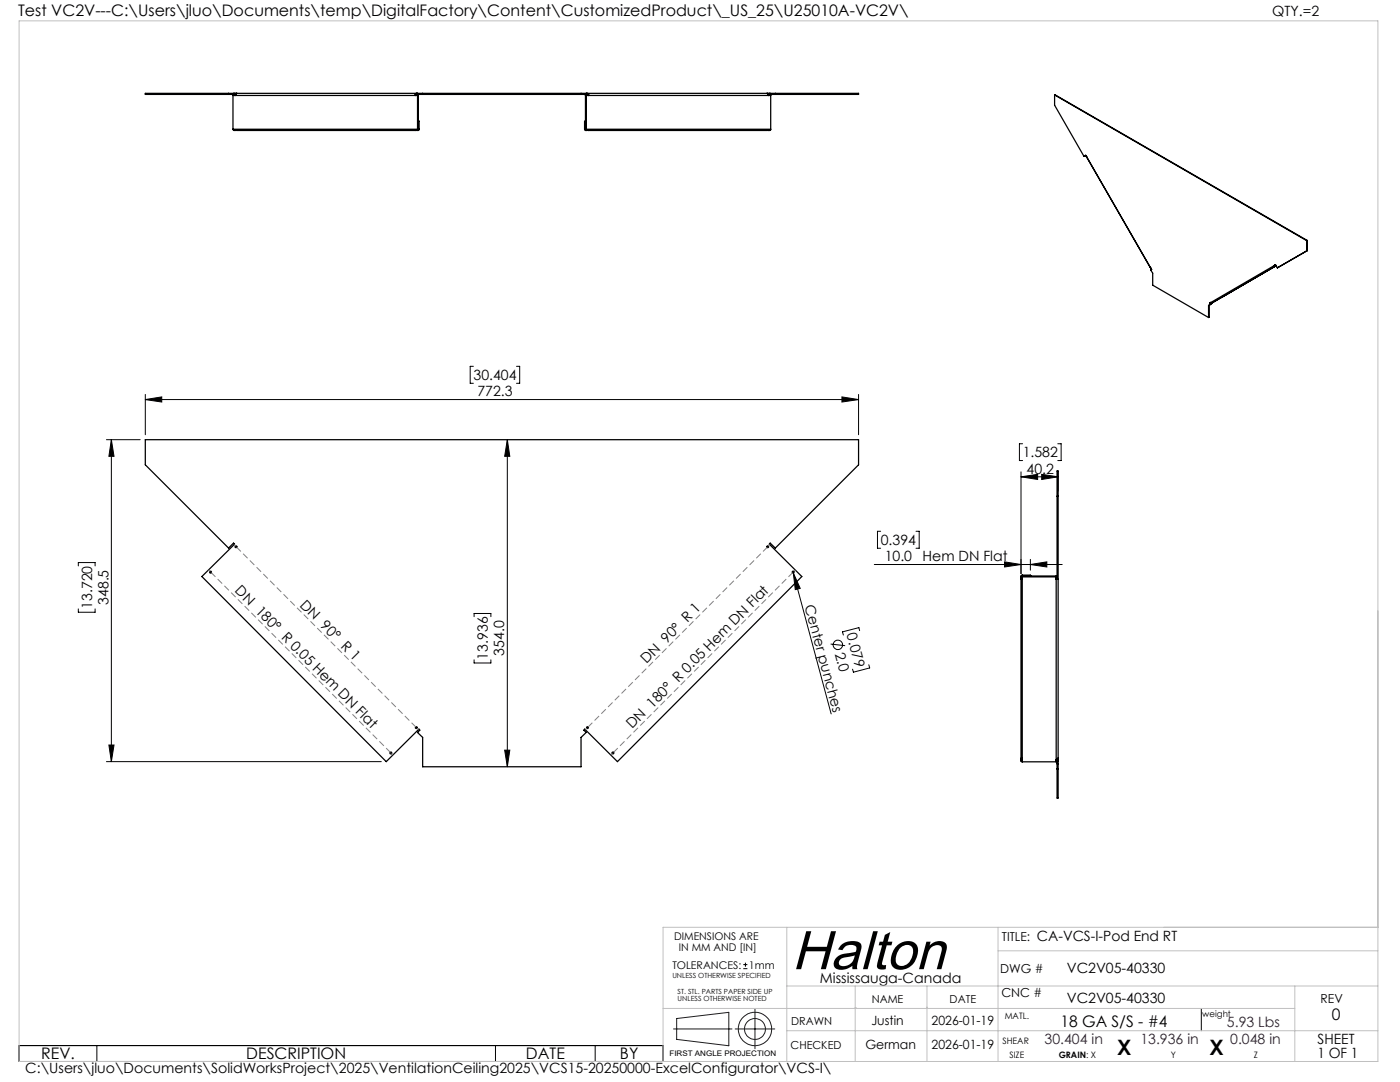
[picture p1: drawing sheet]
<svg xmlns="http://www.w3.org/2000/svg" width="279mm" height="216mm" viewBox="0 0 279 216" stroke-linecap="round" stroke-linejoin="round" font-family="sans-serif">
<g fill="none" stroke="#000" stroke-width=".25">
<path d="M45.6 18.6v.2M46.5 19h37M46.5 19v6.8M46.6 18.6v.1M46.8 18.6l-.2 .1-.1 .3M47.1 18.9l-.1 .1M47.1 18.6l-.2 .1-.1 .3 .5-.4M47.1 18.6h.2M47.1 18.6h-18.1v.2h17.5M47.1 18.6v.1M47.3 18.6h35.8M83 18.9v.1"/>
<path d="M83.1 18.6l-.2 .1-.1 .3 .5-.4M83.1 18.6h.2M83.1 18.6v.1M83.3 18.6h33.8M83.3 18.8v7.1l.2 .1 .1-.2M83.3 18.8h33.7M83.3 18.6v.2M83.5 19v6.8M83.6 18.8l-.1 .2M84.3 18.6v.2M116 18.6v.2M116.7 18.8l.1 .2"/>
<path d="M116.8 19h37M116.8 19v6.8M117 18.8v7l-.2 .2-.1-.2M117 18.6v.2M117.1 18.6l.3 .4a.25 .25 0 0 0 .1-.3 .25 .25 0 0 0-.3-.1M117.1 18.6h.1M117.2 18.6h35.8M153 18.6l.5 .4-.1-.3-.2-.1M153 18.6h.2M153.2 18.6h18.1v.2h-17.5M153.5 18.6l.2 .1 .1 .3M153.7 18.6v.1"/>
<path d="M153.8 19v6.8M154.7 18.6v.2M210.5 18.9v2.1l5.8 10.2 .4-.2v.1M210.5 18.9l50.3 29.1M210.5 18.9l50.4 29.1M46.5 25.8l.1 .2h.4M46.5 25.8h37.1M47.1 26h-.2v-.1l.3 .1h35.7M83.1 26h-.3h.7M83.5 25.8h.1M83.5 24.2h.1M83.5 24.2h.1v1.6"/>
<path d="M116.7 25.8h37.1M116.8 25.8h.1M116.8 24.2h.1M116.8 24.2h-.1v1.6M117.3 26h.2l-.1-.1-.6 .1M153.2 26h.3l-.1-.1-.3 .1h-35.7M153.8 25.8v.2h-.4M216.7 31.1l.2 .2M216.7 31.1h.1M216.9 31.3v.1M216.9 31.4l12.7 22M229.6 53.4l.1 .1"/>
<path d="M229.7 53.5l.1 .2M229.7 53.9l.3 .6v2.4l11.2 6.5M229.8 53.7v.1M229.8 53.8l-.1 .1M244.1 59.2l-2.4 1.3M254.3 53l.3 .1M254.3 53l-12.6 7.4M254.4 53h-.1M254.4 53l.2 .1M254.4 53l.2-.2 .3 .6M254.5 52.9l.1 .1M254.6 53.1l-12.7 7.3"/>
<path d="M260.8 48v2.1M260.8 50.1l-5.9 3.3M260.9 48h-.1M260.9 48v2M260.9 50l-.1 .1M260.9 50l-6 3.4M241.2 61v2.4M241.3 60.9l-.1 .1M241.3 60.9v2.4l-.1 .1M241.5 60.4l.2 .1M241.5 60.4l.1 .3M241.5 60.5l.2 .2"/>
<path d="M241.6 60.4h.1M241.6 60.4l.2 .1M241.6 60.4h-.1M241.6 60.7l-.4 .3M241.7 60.4h.2M241.7 60.7h-.1M241.7 60.7l-.4 .2M241.8 60.5h-.1M241.9 60.4l-.1 .1M29 87.7h142.3v5l-16.6 16.7-1-1-.2 .2 6.5 6.4-36.8 37-6.5-6.5-.2 .2 .5 .5-1 .9v5.9h-31.7v-5.9l-1-.9 .5-.5-.2-.2-6.5 6.5-36.8-37 6.5-6.4-.2-.2-1 1-16.6-16.7zM211 99h.2M203.8 115.2h.1"/>
<path d="M203.8 115.2l.1 .4-.1-.2M203.8 114.9v.3M203.8 115.4v35.9M204 114.8l-.2 .1 .2 .2h7M204 114.9h.1M204 114.8v37.2M204 114.9h6.8M204 114.8h1.6v.1M205.6 114.9h.1M210.8 114.9v37.1M211 115.4l-.3 .1 .3 .1M211 114.8l-.2 .1"/>
<path d="M211 115.6v-21.6h.2v57.3M211 115.6h.2M203.8 151.6h.1M203.8 151.3h.1M203.8 151.3l.1 .3h-.1v-.1v.1M203.8 151.6v.3l.2 .1M204 152h6.8M211 153.4h.2M211 152.4h.2M211.1 151.9h.1M211.2 151.3l-.5 .3 .1 .1a.28 .28 0 0 0 .4-.3M211.2 151.7l-.1 .2-.3 .1"/>
<path d="M211.2 151.3v.1M211.2 151.4v7.8h-.2v-7.2"/>
<circle cx="42" cy="114.2" r=".19"/>
<circle cx="47.1" cy="109.1" r=".18"/>
<circle cx="153.2" cy="109.1" r=".18"/>
<circle cx="158.3" cy="114.1" r=".19"/>
<circle cx="78" cy="150.3" r=".19"/>
<circle cx="83.1" cy="145.2" r=".18"/>
<circle cx="117.2" cy="145.2" r=".18"/>
<circle cx="122.3" cy="150.2" r=".19"/>
</g>
<g fill="none" stroke="#000" stroke-width=".2">
<path d="M29 79.7l3.3-.5v1zM29 78.7v8M29 79.7h142.3M94.5 73.1h-.7v3.4h.7M103.1 73.1h.6v3.4h-.6M168 79.2l3.3 .5-3.3 .5zM171.3 78.7v8M21.2 87.7h6.8M22.2 87.7l.6 3.4h-1.1zM22.2 87.7v64.3M101.2 87.7l.5 3.4h-1zM101.2 87.7v65.3"/>
<path d="M203.8 95.1l3.3-.4v1zM203.8 94.2v20.3M203.8 95.1h7.4M204.1 88.5h-.7v3.4h.7M207.9 94.7l3.3 .4-3.3 .6zM211.1 88.5h.7v3.4h-.7M211.2 94.2v3.8M15.6 112.9v-.6h3.4v.6M158.3 114v.3M158.3 114.3l1.4 3.1-1 .3zM158.3 114.3l7.6 28.2M174.5 112.6h37.5"/>
<path d="M175.8 106h-.7v3.4h.7M182.8 106h.6v3.4h-.6M200.5 112.1l3.3 .5-3.3 .5zM205.6 112.6l3.3-.5v1zM205.6 111.6v2.2M15.6 121.5v.7h3.4v-.7M94.6 123v-.6h3.4v.6M94.6 131.7v.6h3.4v-.6M165.8 128.5l2.9 .3M171.6 125.8l-.2-.6-3.3 .9 .2 .6M173.4 132.6l.2 .7-3.3 .8-.2-.6M21.2 152h54.9"/>
<path d="M21.7 148.7h1.1l-.6 3.3zM100.7 149.7h1l-.5 3.3zM148.3 193.3h.9M148.3 192.5h.9M148.8 192.1v.8M3.8 208.6h128.5v3.2h-128.5zM19.3 208.6v3.2M98.9 208.6v3.2M118.8 208.6v3.2M239.7 201.2v4.5"/>
<circle cx="167.2" cy="128.7" r=".94"/>
</g>
<g fill="none" stroke="#191924" stroke-width=".2">
<path d="M134.4 205.3h11.7M135 203.2l10.5-1.2v6.7l-10.5-1.3zM146.7 205.3h7.9M150.7 201.4v7.9"/>
<circle cx="150.7" cy="205.3" r="2.09"/>
<circle cx="150.7" cy="205.3" r="3.3"/>
</g>
<path d="M41.6 113.7l.3 .3M46.7 108.7l.3 .2M153.4 108.9l.2-.2M158.4 114l.3-.3M78.1 150.4l.3 .2M83.2 145.3l.3 .3M116.8 145.6l.3-.3M121.9 150.6l.3-.2" fill="none" stroke="#808080" stroke-width=".2" stroke-dasharray="1.3 .6" stroke-linecap="butt"/>
<path d="M42.2 114.3l35.7 35.8M47.2 109.2l35.8 35.8M117.4 145l35.7-35.8M122.5 150.1l35.7-35.8" fill="none" stroke="#808080" stroke-width=".2" stroke-dasharray="1.3 .6" stroke-dashoffset=".1" stroke-linecap="butt"/>
<path d="M3.8 4.2h271.2v207.6h-271.2zM157 196.7h118M157 185v26.8M170.7 196.7v15.1M185 196.7v15.1M199.2 185v26.8M199.2 189.7h75.8M258.4 196.7v15.1M275 185h-142.7v26.8M132.3 201.2h126.1M157 205.7h118M170.7 201h.1" fill="none" stroke="#c0c0c0" stroke-width=".2"/>
<g fill="#000">
<path d="M158.3 114.3l1.4 3.1-1 .3z"/>
<path d="M29 79.7l3.3-.5v1zM168 79.2l3.3 .5-3.3 .5z"/>
<path d="M101.2 87.7l.5 3.4h-1zM100.7 149.7h1l-.5 3.3z"/>
<path d="M203.8 95.1l3.3-.4v1zM207.9 94.7l3.3 .4-3.3 .6z"/>
<path d="M205.6 112.6l3.3-.5v1zM200.5 112.1l3.3 .5-3.3 .5z"/>
<path d="M21.7 148.7h1.1l-.6 3.3zM22.2 87.7l.6 3.4h-1.1z"/>
</g>
<text font-size="11" x="158" y="193.4">Halton</text>
<g font-size="4.2">
<text x="223" y="210.4">X</text>
<text x="241.4" y="210.4">X</text>
</g>
<g font-size="3.2">
<text x="3.6" y="3.3">Test VC2V---C:\Users\jluo\Documents\temp\DigitalFactory\Content\CustomizedProduct\_US_25\U25010A-VC2V\</text>
<text x="265.8" y="203.5">0</text>
<text x="211.6" y="204.9">18 GA S/S - #4</text>
<text x="8.2" y="211.4">REV.</text>
<text x="49.2" y="211.4">DESCRIPTION</text>
<text x="105" y="211.4">DATE</text>
<text x="123.7" y="211.4">BY</text>
</g>
<g font-size="2.8">
<text x="253.9" y="3.3">QTY.=2</text>
<text x="94.5" y="75.8">30.404</text>
<text x="95.3" y="79.1">772.3</text>
<text x="204.1" y="91.3">1.582</text>
<text x="204.9" y="94.5">40.2</text>
<text x="175.8" y="108.7">0.394</text>
<text x="176.6" y="112">10.0</text>
<text x="184.1" y="112">Hem DN Flat</text>
<text x="46.8" y="118" transform="rotate(45 46.8 118)">DN 180° R 0.05 Hem DN Flat</text>
<text x="18.4" y="121.5" transform="rotate(-90 18.4 121.5)">13.720</text>
<text x="21.6" y="120.7" transform="rotate(-90 21.6 120.7)">348.5</text>
<text x="59.7" y="120.9" transform="rotate(45 59.7 120.9)">DN 90° R 1</text>
<text x="160.6" y="121" transform="rotate(75 160.6 121)">Center punches</text>
<text x="97.4" y="131.6" transform="rotate(-90 97.4 131.6)">13.936</text>
<text x="100.6" y="130.9" transform="rotate(-90 100.6 130.9)">354.0</text>
<text x="166.6" y="130.4" transform="rotate(75 166.6 130.4)">2.0</text>
<text x="168.9" y="126.5" transform="rotate(75 168.9 126.5)">0.079</text>
<text x="129" y="132.5" transform="rotate(-45 129 132.5)">DN 90° R 1</text>
<text x="126.2" y="145.5" transform="rotate(-45 126.2 145.5)">DN 180° R 0.05 Hem DN Flat</text>
<text x="206.9" y="187.8">CA-VCS-I-Pod End RT</text>
<text x="163.6" y="196.1">Mississauga-Canada</text>
<text x="212.9" y="194.1">VC2V05-40330</text>
<text x="212.9" y="200.1">VC2V05-40330</text>
<text x="263" y="208.3">SHEET</text>
<text x="5" y="214.1">C:\Users\jluo\Documents\SolidWorksProject\2025\VentilationCeiling2025\VCS15-20250000-ExcelConfigurator\VCS-I\</text>
<text x="262.9" y="211.1">1 OF 1</text>
</g>
<g font-size="2.8" fill="#400040">
<text x="208.5" y="208.3">30.404 in</text>
<text x="227.6" y="208.3">13.936 in</text>
<text x="244.9" y="204.9">5.93 Lbs</text>
<text x="245.5" y="208.3">0.048 in</text>
</g>
<g font-size="2.5">
<text x="200" y="187.8">TITLE:</text>
<text x="199.6" y="194.1">DWG #</text>
<text x="199.9" y="198.9">CNC #</text>
<text x="263.5" y="200.1">REV</text>
<text x="172.7" y="209.3">German</text>
<text x="173.9" y="204.6">Justin</text>
<text x="185.9" y="204.6">2026-01-19</text>
<text x="185.9" y="209.3">2026-01-19</text>
</g>
<g font-size="2.2">
<text x="174" y="200.1">NAME</text>
<text x="189.5" y="200.1">DATE</text>
<text x="157.8" y="209.3">CHECKED</text>
<text x="157.9" y="204.6">DRAWN</text>
</g>
<g font-size="2.1">
<text x="134.5" y="187.6">DIMENSIONS ARE</text>
<text x="135.5" y="189.7">IN MM AND [IN]</text>
<text x="134.2" y="193.3">TOLERANCES:</text>
<text x="149.5" y="193.3">1mm</text>
</g>
<g font-size="1.8">
<text x="200.5" y="203.3">MATL.</text>
<text x="240" y="202.8">weight</text>
<text x="200.1" y="208.3">SHEAR</text>
<text x="201.5" y="211.1">SIZE</text>
<text x="211.3" y="211.1">GRAIN: X</text>
<text x="233.7" y="211.1">Y</text>
<text x="250.2" y="211.1">Z</text>
</g>
<text font-size="1.5" x="133.6" y="210.7">FIRST ANGLE PROJECTION</text>
<g font-size="1.4">
<text x="134.2" y="195.1">UNLESS OTHERWISE SPECIFIED</text>
<text x="135.2" y="198.3">ST. STL. PARTS PAPER SIDE UP</text>
<text x="135.2" y="199.7">UNLESS OTHERWISE NOTED</text>
</g>
</svg>
